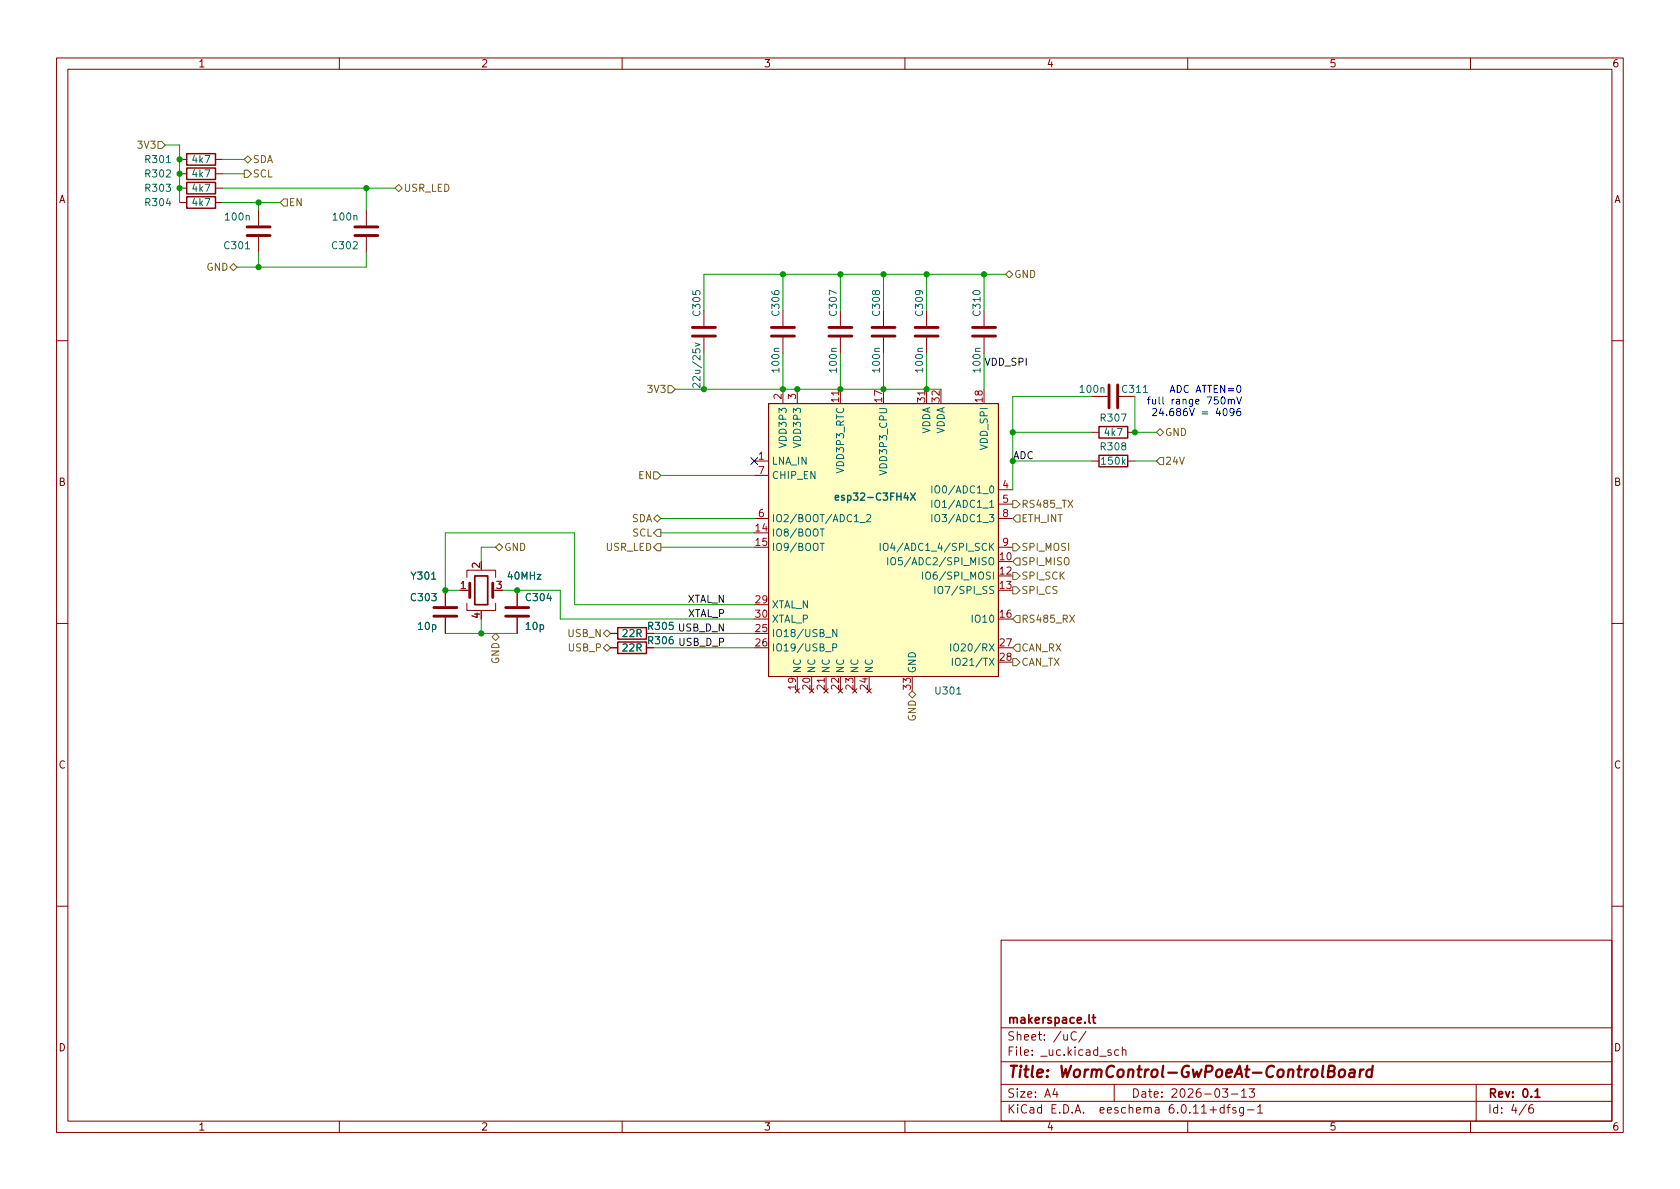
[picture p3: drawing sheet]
(kicad_sch (version 20211123) (generator eeschema)

 (paper "A4")

 (title_block
  (title "WormControl-GwPoeAt-ControlBoard")
  (date "2026-03-13")
  (rev "0.1")
  (company "makerspace.lt"))

 (lib_symbols
  (symbol "-local:esp32-C3FH4X" (in_bom yes) (on_board yes)
   (property "Reference" "U" (id 0) (at 30.48 -53.34 0) (effects (font (size 1.27 1.27))))
   (property "Value" "esp32-C3FH4X" (id 1) (at 35.56 -50.8 0) (effects (font (size 1.27 1.27))))
   (property "Footprint" "Package_DFN_QFN:QFN-32-1EP_5x5mm_P0.5mm_EP3.6x3.6mm" (id 2) (at 35.56 2.54 0) (effects (font (size 1.27 1.27)) hide))
   (property "Datasheet" "https://www.espressif.com/sites/default/files/documentation/esp32-c3_datasheet_en.pdf" (id 3) (at 35.56 2.54 0) (effects (font (size 1.27 1.27)) hide))
   (symbol "esp32-C3FH4X_0_1"
    (rectangle (start 0 0) (end 40.64 -48.26) (stroke (width 0) (type default) (color 0 0 0 0)) (fill (type background))))
   (symbol "esp32-C3FH4X_1_1"
    (pin input line (at -2.54 -10.16 0) (length 2.54) (name "LNA_IN" (effects (font (size 1.27 1.27)))) (number "1" (effects (font (size 1.27 1.27)))))
    (pin bidirectional line (at 43.18 -27.94 180) (length 2.54) (name "IO5/ADC2/SPI_MISO" (effects (font (size 1.27 1.27)))) (number "10" (effects (font (size 1.27 1.27)))))
    (pin power_in line (at 12.7 2.54 270) (length 2.54) (name "VDD3P3_RTC" (effects (font (size 1.27 1.27)))) (number "11" (effects (font (size 1.27 1.27)))))
    (pin bidirectional line (at 43.18 -30.48 180) (length 2.54) (name "IO6/SPI_MOSI" (effects (font (size 1.27 1.27)))) (number "12" (effects (font (size 1.27 1.27)))))
    (pin bidirectional line (at 43.18 -33.02 180) (length 2.54) (name "IO7/SPI_SS" (effects (font (size 1.27 1.27)))) (number "13" (effects (font (size 1.27 1.27)))))
    (pin bidirectional line (at -2.54 -22.86 0) (length 2.54) (name "IO8/BOOT" (effects (font (size 1.27 1.27)))) (number "14" (effects (font (size 1.27 1.27)))))
    (pin bidirectional line (at -2.54 -25.4 0) (length 2.54) (name "IO9/BOOT" (effects (font (size 1.27 1.27)))) (number "15" (effects (font (size 1.27 1.27)))))
    (pin bidirectional line (at 43.18 -38.1 180) (length 2.54) (name "IO10" (effects (font (size 1.27 1.27)))) (number "16" (effects (font (size 1.27 1.27)))))
    (pin power_in line (at 20.32 2.54 270) (length 2.54) (name "VDD3P3_CPU" (effects (font (size 1.27 1.27)))) (number "17" (effects (font (size 1.27 1.27)))))
    (pin power_out line (at 38.1 2.54 270) (length 2.54) (name "VDD_SPI" (effects (font (size 1.27 1.27)))) (number "18" (effects (font (size 1.27 1.27)))))
    (pin no_connect line (at 5.08 -50.8 90) (length 2.54) (name "NC" (effects (font (size 1.27 1.27)))) (number "19" (effects (font (size 1.27 1.27)))))
    (pin power_in line (at 2.54 2.54 270) (length 2.54) (name "VDD3P3" (effects (font (size 1.27 1.27)))) (number "2" (effects (font (size 1.27 1.27)))))
    (pin no_connect line (at 7.62 -50.8 90) (length 2.54) (name "NC" (effects (font (size 1.27 1.27)))) (number "20" (effects (font (size 1.27 1.27)))))
    (pin no_connect line (at 10.16 -50.8 90) (length 2.54) (name "NC" (effects (font (size 1.27 1.27)))) (number "21" (effects (font (size 1.27 1.27)))))
    (pin no_connect line (at 12.7 -50.8 90) (length 2.54) (name "NC" (effects (font (size 1.27 1.27)))) (number "22" (effects (font (size 1.27 1.27)))))
    (pin no_connect line (at 15.24 -50.8 90) (length 2.54) (name "NC" (effects (font (size 1.27 1.27)))) (number "23" (effects (font (size 1.27 1.27)))))
    (pin no_connect line (at 17.78 -50.8 90) (length 2.54) (name "NC" (effects (font (size 1.27 1.27)))) (number "24" (effects (font (size 1.27 1.27)))))
    (pin bidirectional line (at -2.54 -40.64 0) (length 2.54) (name "IO18/USB_N" (effects (font (size 1.27 1.27)))) (number "25" (effects (font (size 1.27 1.27)))))
    (pin bidirectional line (at -2.54 -43.18 0) (length 2.54) (name "IO19/USB_P" (effects (font (size 1.27 1.27)))) (number "26" (effects (font (size 1.27 1.27)))))
    (pin bidirectional line (at 43.18 -43.18 180) (length 2.54) (name "IO20/RX" (effects (font (size 1.27 1.27)))) (number "27" (effects (font (size 1.27 1.27)))))
    (pin bidirectional line (at 43.18 -45.72 180) (length 2.54) (name "IO21/TX" (effects (font (size 1.27 1.27)))) (number "28" (effects (font (size 1.27 1.27)))))
    (pin bidirectional line (at -2.54 -35.56 0) (length 2.54) (name "XTAL_N" (effects (font (size 1.27 1.27)))) (number "29" (effects (font (size 1.27 1.27)))))
    (pin power_in line (at 5.08 2.54 270) (length 2.54) (name "VDD3P3" (effects (font (size 1.27 1.27)))) (number "3" (effects (font (size 1.27 1.27)))))
    (pin bidirectional line (at -2.54 -38.1 0) (length 2.54) (name "XTAL_P" (effects (font (size 1.27 1.27)))) (number "30" (effects (font (size 1.27 1.27)))))
    (pin power_in line (at 27.94 2.54 270) (length 2.54) (name "VDDA" (effects (font (size 1.27 1.27)))) (number "31" (effects (font (size 1.27 1.27)))))
    (pin power_in line (at 30.48 2.54 270) (length 2.54) (name "VDDA" (effects (font (size 1.27 1.27)))) (number "32" (effects (font (size 1.27 1.27)))))
    (pin input line (at 25.4 -50.8 90) (length 2.54) (name "GND" (effects (font (size 1.27 1.27)))) (number "33" (effects (font (size 1.27 1.27)))))
    (pin bidirectional line (at 43.18 -15.24 180) (length 2.54) (name "IO0/ADC1_0" (effects (font (size 1.27 1.27)))) (number "4" (effects (font (size 1.27 1.27)))))
    (pin bidirectional line (at 43.18 -17.78 180) (length 2.54) (name "IO1/ADC1_1" (effects (font (size 1.27 1.27)))) (number "5" (effects (font (size 1.27 1.27)))))
    (pin bidirectional line (at -2.54 -20.32 0) (length 2.54) (name "IO2/BOOT/ADC1_2" (effects (font (size 1.27 1.27)))) (number "6" (effects (font (size 1.27 1.27)))))
    (pin input line (at -2.54 -12.7 0) (length 2.54) (name "CHIP_EN" (effects (font (size 1.27 1.27)))) (number "7" (effects (font (size 1.27 1.27)))))
    (pin bidirectional line (at 43.18 -20.32 180) (length 2.54) (name "IO3/ADC1_3" (effects (font (size 1.27 1.27)))) (number "8" (effects (font (size 1.27 1.27)))))
    (pin bidirectional line (at 43.18 -25.4 180) (length 2.54) (name "IO4/ADC1_4/SPI_SCK" (effects (font (size 1.27 1.27)))) (number "9" (effects (font (size 1.27 1.27)))))))
  (symbol "Device:C" (pin_numbers hide) (pin_names (offset 0.254)) (in_bom yes) (on_board yes)
   (property "Reference" "C" (id 0) (at 0.635 2.54 0) (effects (font (size 1.27 1.27)) (justify left)))
   (property "Value" "C" (id 1) (at 0.635 -2.54 0) (effects (font (size 1.27 1.27)) (justify left)))
   (property "Footprint" "" (id 2) (at 0.9652 -3.81 0) (effects (font (size 1.27 1.27)) hide))
   (property "Datasheet" "~" (id 3) (at 0 0 0) (effects (font (size 1.27 1.27)) hide))
   (symbol "C_0_1"
    (polyline (pts (xy -2.032 -0.762) (xy 2.032 -0.762)) (stroke (width 0.508) (type default) (color 0 0 0 0)) (fill (type none)))
    (polyline (pts (xy -2.032 0.762) (xy 2.032 0.762)) (stroke (width 0.508) (type default) (color 0 0 0 0)) (fill (type none))))
   (symbol "C_1_1"
    (pin passive line (at 0 3.81 270) (length 2.794) (name "~" (effects (font (size 1.27 1.27)))) (number "1" (effects (font (size 1.27 1.27)))))
    (pin passive line (at 0 -3.81 90) (length 2.794) (name "~" (effects (font (size 1.27 1.27)))) (number "2" (effects (font (size 1.27 1.27)))))))
  (symbol "Device:Crystal_GND24" (pin_names (offset 1.016) hide) (in_bom yes) (on_board yes)
   (property "Reference" "Y" (id 0) (at 3.175 5.08 0) (effects (font (size 1.27 1.27)) (justify left)))
   (property "Value" "Crystal_GND24" (id 1) (at 3.175 3.175 0) (effects (font (size 1.27 1.27)) (justify left)))
   (property "Footprint" "" (id 2) (at 0 0 0) (effects (font (size 1.27 1.27)) hide))
   (property "Datasheet" "~" (id 3) (at 0 0 0) (effects (font (size 1.27 1.27)) hide))
   (symbol "Crystal_GND24_0_1"
    (rectangle (start -1.143 2.54) (end 1.143 -2.54) (stroke (width 0.3048) (type default) (color 0 0 0 0)) (fill (type none)))
    (polyline (pts (xy -2.54 0) (xy -2.032 0)) (stroke (width 0) (type default) (color 0 0 0 0)) (fill (type none)))
    (polyline (pts (xy -2.032 -1.27) (xy -2.032 1.27)) (stroke (width 0.508) (type default) (color 0 0 0 0)) (fill (type none)))
    (polyline (pts (xy 0 -3.81) (xy 0 -3.556)) (stroke (width 0) (type default) (color 0 0 0 0)) (fill (type none)))
    (polyline (pts (xy 0 3.556) (xy 0 3.81)) (stroke (width 0) (type default) (color 0 0 0 0)) (fill (type none)))
    (polyline (pts (xy 2.032 -1.27) (xy 2.032 1.27)) (stroke (width 0.508) (type default) (color 0 0 0 0)) (fill (type none)))
    (polyline (pts (xy 2.032 0) (xy 2.54 0)) (stroke (width 0) (type default) (color 0 0 0 0)) (fill (type none)))
    (polyline (pts (xy -2.54 -2.286) (xy -2.54 -3.556) (xy 2.54 -3.556) (xy 2.54 -2.286)) (stroke (width 0) (type default) (color 0 0 0 0)) (fill (type none)))
    (polyline (pts (xy -2.54 2.286) (xy -2.54 3.556) (xy 2.54 3.556) (xy 2.54 2.286)) (stroke (width 0) (type default) (color 0 0 0 0)) (fill (type none))))
   (symbol "Crystal_GND24_1_1"
    (pin passive line (at -3.81 0 0) (length 1.27) (name "1" (effects (font (size 1.27 1.27)))) (number "1" (effects (font (size 1.27 1.27)))))
    (pin passive line (at 0 5.08 270) (length 1.27) (name "2" (effects (font (size 1.27 1.27)))) (number "2" (effects (font (size 1.27 1.27)))))
    (pin passive line (at 3.81 0 180) (length 1.27) (name "3" (effects (font (size 1.27 1.27)))) (number "3" (effects (font (size 1.27 1.27)))))
    (pin passive line (at 0 -5.08 90) (length 1.27) (name "4" (effects (font (size 1.27 1.27)))) (number "4" (effects (font (size 1.27 1.27)))))))
  (symbol "Device:R" (pin_numbers hide) (pin_names (offset 0)) (in_bom yes) (on_board yes)
   (property "Reference" "R" (id 0) (at 2.032 0 90) (effects (font (size 1.27 1.27))))
   (property "Value" "R" (id 1) (at 0 0 90) (effects (font (size 1.27 1.27))))
   (property "Footprint" "" (id 2) (at -1.778 0 90) (effects (font (size 1.27 1.27)) hide))
   (property "Datasheet" "~" (id 3) (at 0 0 0) (effects (font (size 1.27 1.27)) hide))
   (symbol "R_0_1"
    (rectangle (start -1.016 -2.54) (end 1.016 2.54) (stroke (width 0.254) (type default) (color 0 0 0 0)) (fill (type none))))
   (symbol "R_1_1"
    (pin passive line (at 0 3.81 270) (length 1.27) (name "~" (effects (font (size 1.27 1.27)))) (number "1" (effects (font (size 1.27 1.27)))))
    (pin passive line (at 0 -3.81 90) (length 1.27) (name "~" (effects (font (size 1.27 1.27)))) (number "2" (effects (font (size 1.27 1.27))))))))

 (junction (at 200.66 76.2) (diameter 0) (color 0 0 0 0))
 (junction (at 78.74 104.14) (diameter 0) (color 0 0 0 0))
 (junction (at 179.07 76.2) (diameter 0) (color 0 0 0 0))
 (junction (at 156.21 68.58) (diameter 0) (color 0 0 0 0))
 (junction (at 163.83 48.26) (diameter 0) (color 0 0 0 0))
 (junction (at 45.72 35.56) (diameter 0) (color 0 0 0 0))
 (junction (at 138.43 68.58) (diameter 0) (color 0 0 0 0))
 (junction (at 148.59 48.26) (diameter 0) (color 0 0 0 0))
 (junction (at 31.75 30.48) (diameter 0) (color 0 0 0 0))
 (junction (at 64.77 33.02) (diameter 0) (color 0 0 0 0))
 (junction (at 163.83 68.58) (diameter 0) (color 0 0 0 0))
 (junction (at 31.75 27.94) (diameter 0) (color 0 0 0 0))
 (junction (at 140.97 68.58) (diameter 0) (color 0 0 0 0))
 (junction (at 148.59 68.58) (diameter 0) (color 0 0 0 0))
 (junction (at 85.09 111.76) (diameter 0) (color 0 0 0 0))
 (junction (at 173.99 48.26) (diameter 0) (color 0 0 0 0))
 (junction (at 31.75 33.02) (diameter 0) (color 0 0 0 0))
 (junction (at 138.43 48.26) (diameter 0) (color 0 0 0 0))
 (junction (at 91.44 104.14) (diameter 0) (color 0 0 0 0))
 (junction (at 156.21 48.26) (diameter 0) (color 0 0 0 0))
 (junction (at 124.46 68.58) (diameter 0) (color 0 0 0 0))
 (junction (at 45.72 46.99) (diameter 0) (color 0 0 0 0))
 (junction (at 179.07 81.28) (diameter 0) (color 0 0 0 0))

 (no_connect (at 133.35 81.28))

 (wire (pts (xy 116.84 93.98) (xy 133.35 93.98)) (stroke (width 0) (type default) (color 0 0 0 0)))
 (wire (pts (xy 116.84 91.44) (xy 133.35 91.44)) (stroke (width 0) (type default) (color 0 0 0 0)))
 (wire (pts (xy 101.6 106.68) (xy 101.6 93.98)) (stroke (width 0) (type default) (color 0 0 0 0)))
 (wire (pts (xy 200.66 69.85) (xy 200.66 76.2)) (stroke (width 0) (type default) (color 0 0 0 0)))
 (wire (pts (xy 39.37 33.02) (xy 64.77 33.02)) (stroke (width 0) (type default) (color 0 0 0 0)))
 (wire (pts (xy 163.83 62.23) (xy 163.83 68.58)) (stroke (width 0) (type default) (color 0 0 0 0)))
 (wire (pts (xy 101.6 106.68) (xy 133.35 106.68)) (stroke (width 0) (type default) (color 0 0 0 0)))
 (wire (pts (xy 156.21 62.23) (xy 156.21 68.58)) (stroke (width 0) (type default) (color 0 0 0 0)))
 (wire (pts (xy 39.37 35.56) (xy 45.72 35.56)) (stroke (width 0) (type default) (color 0 0 0 0)))
 (wire (pts (xy 31.75 33.02) (xy 31.75 35.56)) (stroke (width 0) (type default) (color 0 0 0 0)))
 (wire (pts (xy 85.09 96.52) (xy 87.63 96.52)) (stroke (width 0) (type default) (color 0 0 0 0)))
 (wire (pts (xy 138.43 68.58) (xy 138.43 62.23)) (stroke (width 0) (type default) (color 0 0 0 0)))
 (wire (pts (xy 140.97 68.58) (xy 148.59 68.58)) (stroke (width 0) (type default) (color 0 0 0 0)))
 (wire (pts (xy 31.75 27.94) (xy 31.75 30.48)) (stroke (width 0) (type default) (color 0 0 0 0)))
 (wire (pts (xy 64.77 33.02) (xy 64.77 36.83)) (stroke (width 0) (type default) (color 0 0 0 0)))
 (wire (pts (xy 163.83 54.61) (xy 163.83 48.26)) (stroke (width 0) (type default) (color 0 0 0 0)))
 (wire (pts (xy 193.04 76.2) (xy 179.07 76.2)) (stroke (width 0) (type default) (color 0 0 0 0)))
 (wire (pts (xy 179.07 81.28) (xy 179.07 76.2)) (stroke (width 0) (type default) (color 0 0 0 0)))
 (wire (pts (xy 45.72 44.45) (xy 45.72 46.99)) (stroke (width 0) (type default) (color 0 0 0 0)))
 (wire (pts (xy 148.59 68.58) (xy 156.21 68.58)) (stroke (width 0) (type default) (color 0 0 0 0)))
 (wire (pts (xy 124.46 54.61) (xy 124.46 48.26)) (stroke (width 0) (type default) (color 0 0 0 0)))
 (wire (pts (xy 45.72 36.83) (xy 45.72 35.56)) (stroke (width 0) (type default) (color 0 0 0 0)))
 (wire (pts (xy 173.99 54.61) (xy 173.99 48.26)) (stroke (width 0) (type default) (color 0 0 0 0)))
 (wire (pts (xy 156.21 48.26) (xy 156.21 54.61)) (stroke (width 0) (type default) (color 0 0 0 0)))
 (wire (pts (xy 43.18 30.48) (xy 39.37 30.48)) (stroke (width 0) (type default) (color 0 0 0 0)))
 (wire (pts (xy 173.99 48.26) (xy 163.83 48.26)) (stroke (width 0) (type default) (color 0 0 0 0)))
 (wire (pts (xy 124.46 62.23) (xy 124.46 68.58)) (stroke (width 0) (type default) (color 0 0 0 0)))
 (wire (pts (xy 200.66 81.28) (xy 204.47 81.28)) (stroke (width 0) (type default) (color 0 0 0 0)))
 (wire (pts (xy 78.74 93.98) (xy 78.74 104.14)) (stroke (width 0) (type default) (color 0 0 0 0)))
 (wire (pts (xy 124.46 68.58) (xy 138.43 68.58)) (stroke (width 0) (type default) (color 0 0 0 0)))
 (wire (pts (xy 115.57 114.3) (xy 133.35 114.3)) (stroke (width 0) (type default) (color 0 0 0 0)))
 (wire (pts (xy 31.75 25.4) (xy 31.75 27.94)) (stroke (width 0) (type default) (color 0 0 0 0)))
 (wire (pts (xy 138.43 48.26) (xy 138.43 54.61)) (stroke (width 0) (type default) (color 0 0 0 0)))
 (wire (pts (xy 78.74 111.76) (xy 85.09 111.76)) (stroke (width 0) (type default) (color 0 0 0 0)))
 (wire (pts (xy 29.21 25.4) (xy 31.75 25.4)) (stroke (width 0) (type default) (color 0 0 0 0)))
 (wire (pts (xy 116.84 96.52) (xy 133.35 96.52)) (stroke (width 0) (type default) (color 0 0 0 0)))
 (wire (pts (xy 99.06 109.22) (xy 99.06 104.14)) (stroke (width 0) (type default) (color 0 0 0 0)))
 (wire (pts (xy 99.06 109.22) (xy 133.35 109.22)) (stroke (width 0) (type default) (color 0 0 0 0)))
 (wire (pts (xy 101.6 93.98) (xy 78.74 93.98)) (stroke (width 0) (type default) (color 0 0 0 0)))
 (wire (pts (xy 200.66 76.2) (xy 204.47 76.2)) (stroke (width 0) (type default) (color 0 0 0 0)))
 (wire (pts (xy 156.21 48.26) (xy 148.59 48.26)) (stroke (width 0) (type default) (color 0 0 0 0)))
 (wire (pts (xy 179.07 69.85) (xy 179.07 76.2)) (stroke (width 0) (type default) (color 0 0 0 0)))
 (wire (pts (xy 88.9 104.14) (xy 91.44 104.14)) (stroke (width 0) (type default) (color 0 0 0 0)))
 (wire (pts (xy 119.38 68.58) (xy 124.46 68.58)) (stroke (width 0) (type default) (color 0 0 0 0)))
 (wire (pts (xy 115.57 111.76) (xy 133.35 111.76)) (stroke (width 0) (type default) (color 0 0 0 0)))
 (wire (pts (xy 85.09 111.76) (xy 91.44 111.76)) (stroke (width 0) (type default) (color 0 0 0 0)))
 (wire (pts (xy 173.99 48.26) (xy 177.8 48.26)) (stroke (width 0) (type default) (color 0 0 0 0)))
 (wire (pts (xy 148.59 48.26) (xy 138.43 48.26)) (stroke (width 0) (type default) (color 0 0 0 0)))
 (wire (pts (xy 45.72 35.56) (xy 49.53 35.56)) (stroke (width 0) (type default) (color 0 0 0 0)))
 (wire (pts (xy 43.18 27.94) (xy 39.37 27.94)) (stroke (width 0) (type default) (color 0 0 0 0)))
 (wire (pts (xy 78.74 104.14) (xy 81.28 104.14)) (stroke (width 0) (type default) (color 0 0 0 0)))
 (wire (pts (xy 124.46 48.26) (xy 138.43 48.26)) (stroke (width 0) (type default) (color 0 0 0 0)))
 (wire (pts (xy 41.91 46.99) (xy 45.72 46.99)) (stroke (width 0) (type default) (color 0 0 0 0)))
 (wire (pts (xy 193.04 81.28) (xy 179.07 81.28)) (stroke (width 0) (type default) (color 0 0 0 0)))
 (wire (pts (xy 148.59 62.23) (xy 148.59 68.58)) (stroke (width 0) (type default) (color 0 0 0 0)))
 (wire (pts (xy 163.83 48.26) (xy 156.21 48.26)) (stroke (width 0) (type default) (color 0 0 0 0)))
 (wire (pts (xy 148.59 48.26) (xy 148.59 54.61)) (stroke (width 0) (type default) (color 0 0 0 0)))
 (wire (pts (xy 64.77 33.02) (xy 69.85 33.02)) (stroke (width 0) (type default) (color 0 0 0 0)))
 (wire (pts (xy 163.83 68.58) (xy 166.37 68.58)) (stroke (width 0) (type default) (color 0 0 0 0)))
 (wire (pts (xy 45.72 46.99) (xy 64.77 46.99)) (stroke (width 0) (type default) (color 0 0 0 0)))
 (wire (pts (xy 85.09 99.06) (xy 85.09 96.52)) (stroke (width 0) (type default) (color 0 0 0 0)))
 (wire (pts (xy 173.99 62.23) (xy 173.99 68.58)) (stroke (width 0) (type default) (color 0 0 0 0)))
 (wire (pts (xy 116.84 83.82) (xy 133.35 83.82)) (stroke (width 0) (type default) (color 0 0 0 0)))
 (wire (pts (xy 64.77 44.45) (xy 64.77 46.99)) (stroke (width 0) (type default) (color 0 0 0 0)))
 (wire (pts (xy 31.75 30.48) (xy 31.75 33.02)) (stroke (width 0) (type default) (color 0 0 0 0)))
 (wire (pts (xy 140.97 68.58) (xy 138.43 68.58)) (stroke (width 0) (type default) (color 0 0 0 0)))
 (wire (pts (xy 85.09 109.22) (xy 85.09 111.76)) (stroke (width 0) (type default) (color 0 0 0 0)))
 (wire (pts (xy 193.04 69.85) (xy 179.07 69.85)) (stroke (width 0) (type default) (color 0 0 0 0)))
 (wire (pts (xy 179.07 81.28) (xy 179.07 86.36)) (stroke (width 0) (type default) (color 0 0 0 0)))
 (wire (pts (xy 156.21 68.58) (xy 163.83 68.58)) (stroke (width 0) (type default) (color 0 0 0 0)))
 (wire (pts (xy 99.06 104.14) (xy 91.44 104.14)) (stroke (width 0) (type default) (color 0 0 0 0)))

 (text "ADC ATTEN=0\nfull range 750mV\n24.686V = 4096" (at 219.71 73.66 180) (effects (font (size 1.27 1.27)) (justify right bottom)))

 (label "USB_D_N" (at 128.27 111.76 180) (effects (font (size 1.27 1.27)) (justify right bottom)))
 (label "XTAL_N" (at 128.27 106.68 180) (effects (font (size 1.27 1.27)) (justify right bottom)))
 (label "ADC" (at 179.07 81.28 0) (effects (font (size 1.27 1.27)) (justify left bottom)))
 (label "XTAL_P" (at 128.27 109.22 180) (effects (font (size 1.27 1.27)) (justify right bottom)))
 (label "USB_D_P" (at 128.27 114.3 180) (effects (font (size 1.27 1.27)) (justify right bottom)))
 (label "VDD_SPI" (at 173.99 64.77 0) (effects (font (size 1.27 1.27)) (justify left bottom)))

 (hierarchical_label "24V" (shape input) (at 204.47 81.28 0) (effects (font (size 1.27 1.27)) (justify left)))
 (hierarchical_label "CAN_RX" (shape input) (at 179.07 114.3 0) (effects (font (size 1.27 1.27)) (justify left)))
 (hierarchical_label "3V3" (shape input) (at 119.38 68.58 180) (effects (font (size 1.27 1.27)) (justify right)))
 (hierarchical_label "SPI_CS" (shape output) (at 179.07 104.14 0) (effects (font (size 1.27 1.27)) (justify left)))
 (hierarchical_label "GND" (shape bidirectional) (at 41.91 46.99 180) (effects (font (size 1.27 1.27)) (justify right)))
 (hierarchical_label "3V3" (shape input) (at 29.21 25.4 180) (effects (font (size 1.27 1.27)) (justify right)))
 (hierarchical_label "CAN_TX" (shape output) (at 179.07 116.84 0) (effects (font (size 1.27 1.27)) (justify left)))
 (hierarchical_label "SCL" (shape output) (at 43.18 30.48 0) (effects (font (size 1.27 1.27)) (justify left)))
 (hierarchical_label "USR_LED" (shape output) (at 116.84 96.52 180) (effects (font (size 1.27 1.27)) (justify right)))
 (hierarchical_label "GND" (shape bidirectional) (at 161.29 121.92 270) (effects (font (size 1.27 1.27)) (justify right)))
 (hierarchical_label "USR_LED" (shape bidirectional) (at 69.85 33.02 0) (effects (font (size 1.27 1.27)) (justify left)))
 (hierarchical_label "SPI_SCK" (shape output) (at 179.07 101.6 0) (effects (font (size 1.27 1.27)) (justify left)))
 (hierarchical_label "GND" (shape bidirectional) (at 87.63 111.76 270) (effects (font (size 1.27 1.27)) (justify right)))
 (hierarchical_label "SDA" (shape bidirectional) (at 116.84 91.44 180) (effects (font (size 1.27 1.27)) (justify right)))
 (hierarchical_label "USB_N" (shape bidirectional) (at 107.95 111.76 180) (effects (font (size 1.27 1.27)) (justify right)))
 (hierarchical_label "RS485_TX" (shape output) (at 179.07 88.9 0) (effects (font (size 1.27 1.27)) (justify left)))
 (hierarchical_label "SPI_MOSI" (shape output) (at 179.07 96.52 0) (effects (font (size 1.27 1.27)) (justify left)))
 (hierarchical_label "SPI_MISO" (shape input) (at 179.07 99.06 0) (effects (font (size 1.27 1.27)) (justify left)))
 (hierarchical_label "SDA" (shape bidirectional) (at 43.18 27.94 0) (effects (font (size 1.27 1.27)) (justify left)))
 (hierarchical_label "RS485_RX" (shape input) (at 179.07 109.22 0) (effects (font (size 1.27 1.27)) (justify left)))
 (hierarchical_label "GND" (shape bidirectional) (at 177.8 48.26 0) (effects (font (size 1.27 1.27)) (justify left)))
 (hierarchical_label "GND" (shape bidirectional) (at 204.47 76.2 0) (effects (font (size 1.27 1.27)) (justify left)))
 (hierarchical_label "EN" (shape input) (at 49.53 35.56 0) (effects (font (size 1.27 1.27)) (justify left)))
 (hierarchical_label "ETH_INT" (shape input) (at 179.07 91.44 0) (effects (font (size 1.27 1.27)) (justify left)))
 (hierarchical_label "USB_P" (shape bidirectional) (at 107.95 114.3 180) (effects (font (size 1.27 1.27)) (justify right)))
 (hierarchical_label "GND" (shape bidirectional) (at 87.63 96.52 0) (effects (font (size 1.27 1.27)) (justify left)))
 (hierarchical_label "EN" (shape input) (at 116.84 83.82 180) (effects (font (size 1.27 1.27)) (justify right)))
 (hierarchical_label "SCL" (shape output) (at 116.84 93.98 180) (effects (font (size 1.27 1.27)) (justify right)))

 (symbol (lib_id "Device:R") (at 35.56 33.02 90) (unit 1) (in_bom yes) (on_board yes)
  (property "Reference" "R303" (id 0) (at 27.94 33.02 90))
  (property "Value" "4k7" (id 1) (at 35.56 33.02 90))
  (property "Footprint" "Resistor_SMD:R_0402_1005Metric_Pad0.72x0.64mm_HandSolder" (id 2) (at 35.56 34.798 90) (effects (font (size 1.27 1.27)) hide))
  (property "Datasheet" "~" (id 3) (at 35.56 33.02 0) (effects (font (size 1.27 1.27)) hide))
  (property "jlc-part-type" "B+" (id 4) (at 35.56 33.02 0) (effects (font (size 1.27 1.27)) hide))
  (property "lcsc#" "C25900" (id 5) (at 35.56 33.02 0) (effects (font (size 1.27 1.27)) hide)) (pin "1") (pin "2"))

 (symbol (lib_id "Device:R") (at 111.76 114.3 90) (unit 1) (in_bom yes) (on_board yes)
  (property "Reference" "R306" (id 0) (at 116.84 113.03 90))
  (property "Value" "22R" (id 1) (at 111.76 114.3 90))
  (property "Footprint" "Resistor_SMD:R_0402_1005Metric_Pad0.72x0.64mm_HandSolder" (id 2) (at 111.76 116.078 90) (effects (font (size 1.27 1.27)) hide))
  (property "Datasheet" "~" (id 3) (at 111.76 114.3 0) (effects (font (size 1.27 1.27)) hide))
  (property "jlc-part-type" "B+" (id 4) (at 111.76 114.3 0) (effects (font (size 1.27 1.27)) hide))
  (property "lcsc#" "C25092" (id 5) (at 111.76 114.3 0) (effects (font (size 1.27 1.27)) hide)) (pin "1") (pin "2"))

 (symbol (lib_id "Device:C") (at 173.99 58.42 180) (unit 1) (in_bom yes) (on_board yes)
  (property "Reference" "C310" (id 0) (at 172.72 50.8 90) (effects (font (size 1.27 1.27)) (justify left)))
  (property "Value" "100n" (id 1) (at 172.72 60.96 90) (effects (font (size 1.27 1.27)) (justify left)))
  (property "Footprint" "Capacitor_SMD:C_0402_1005Metric_Pad0.74x0.62mm_HandSolder" (id 2) (at 173.0248 54.61 0) (effects (font (size 1.27 1.27)) hide))
  (property "Datasheet" "~" (id 3) (at 173.99 58.42 0) (effects (font (size 1.27 1.27)) hide))
  (property "jlc-part-type" "B+" (id 4) (at 173.99 58.42 0) (effects (font (size 1.27 1.27)) hide))
  (property "lcsc#" "C1525" (id 5) (at 173.99 58.42 0) (effects (font (size 1.27 1.27)) hide)) (pin "1") (pin "2"))

 (symbol (lib_id "Device:R") (at 111.76 111.76 90) (unit 1) (in_bom yes) (on_board yes)
  (property "Reference" "R305" (id 0) (at 116.84 110.49 90))
  (property "Value" "22R" (id 1) (at 111.76 111.76 90))
  (property "Footprint" "Resistor_SMD:R_0402_1005Metric_Pad0.72x0.64mm_HandSolder" (id 2) (at 111.76 113.538 90) (effects (font (size 1.27 1.27)) hide))
  (property "Datasheet" "~" (id 3) (at 111.76 111.76 0) (effects (font (size 1.27 1.27)) hide))
  (property "jlc-part-type" "B+" (id 4) (at 111.76 111.76 0) (effects (font (size 1.27 1.27)) hide))
  (property "lcsc#" "C25092" (id 5) (at 111.76 111.76 0) (effects (font (size 1.27 1.27)) hide)) (pin "1") (pin "2"))

 (symbol (lib_id "Device:R") (at 196.85 81.28 90) (unit 1) (in_bom yes) (on_board yes)
  (property "Reference" "R308" (id 0) (at 196.85 78.74 90))
  (property "Value" "150k" (id 1) (at 196.85 81.28 90))
  (property "Footprint" "Resistor_SMD:R_0805_2012Metric_Pad1.20x1.40mm_HandSolder" (id 2) (at 196.85 83.058 90) (effects (font (size 1.27 1.27)) hide))
  (property "Datasheet" "~" (id 3) (at 196.85 81.28 0) (effects (font (size 1.27 1.27)) hide))
  (property "jlc-part-type" "B+" (id 4) (at 196.85 81.28 0) (effects (font (size 1.27 1.27)) hide))
  (property "lcsc#" "C17470" (id 5) (at 196.85 81.28 0) (effects (font (size 1.27 1.27)) hide)) (pin "1") (pin "2"))

 (symbol (lib_id "Device:C") (at 196.85 69.85 90) (unit 1) (in_bom yes) (on_board yes)
  (property "Reference" "C311" (id 0) (at 203.2 68.58 90) (effects (font (size 1.27 1.27)) (justify left)))
  (property "Value" "100n" (id 1) (at 195.58 68.58 90) (effects (font (size 1.27 1.27)) (justify left)))
  (property "Footprint" "Capacitor_SMD:C_0402_1005Metric_Pad0.74x0.62mm_HandSolder" (id 2) (at 200.66 68.8848 0) (effects (font (size 1.27 1.27)) hide))
  (property "Datasheet" "~" (id 3) (at 196.85 69.85 0) (effects (font (size 1.27 1.27)) hide))
  (property "jlc-part-type" "B+" (id 4) (at 196.85 69.85 0) (effects (font (size 1.27 1.27)) hide))
  (property "lcsc#" "C1525" (id 5) (at 196.85 69.85 0) (effects (font (size 1.27 1.27)) hide)) (pin "1") (pin "2"))

 (symbol (lib_id "Device:R") (at 35.56 35.56 90) (unit 1) (in_bom yes) (on_board yes)
  (property "Reference" "R304" (id 0) (at 27.94 35.56 90))
  (property "Value" "4k7" (id 1) (at 35.56 35.56 90))
  (property "Footprint" "Resistor_SMD:R_0402_1005Metric_Pad0.72x0.64mm_HandSolder" (id 2) (at 35.56 37.338 90) (effects (font (size 1.27 1.27)) hide))
  (property "Datasheet" "~" (id 3) (at 35.56 35.56 0) (effects (font (size 1.27 1.27)) hide))
  (property "jlc-part-type" "B+" (id 4) (at 35.56 35.56 0) (effects (font (size 1.27 1.27)) hide))
  (property "lcsc#" "C25900" (id 5) (at 35.56 35.56 0) (effects (font (size 1.27 1.27)) hide)) (pin "1") (pin "2"))

 (symbol (lib_id "Device:C") (at 148.59 58.42 180) (unit 1) (in_bom yes) (on_board yes)
  (property "Reference" "C307" (id 0) (at 147.32 50.8 90) (effects (font (size 1.27 1.27)) (justify left)))
  (property "Value" "100n" (id 1) (at 147.32 60.96 90) (effects (font (size 1.27 1.27)) (justify left)))
  (property "Footprint" "Capacitor_SMD:C_0402_1005Metric_Pad0.74x0.62mm_HandSolder" (id 2) (at 147.6248 54.61 0) (effects (font (size 1.27 1.27)) hide))
  (property "Datasheet" "~" (id 3) (at 148.59 58.42 0) (effects (font (size 1.27 1.27)) hide))
  (property "jlc-part-type" "B+" (id 4) (at 148.59 58.42 0) (effects (font (size 1.27 1.27)) hide))
  (property "lcsc#" "C1525" (id 5) (at 148.59 58.42 0) (effects (font (size 1.27 1.27)) hide)) (pin "1") (pin "2"))

 (symbol (lib_id "Device:C") (at 163.83 58.42 180) (unit 1) (in_bom yes) (on_board yes)
  (property "Reference" "C309" (id 0) (at 162.56 50.8 90) (effects (font (size 1.27 1.27)) (justify left)))
  (property "Value" "100n" (id 1) (at 162.56 60.96 90) (effects (font (size 1.27 1.27)) (justify left)))
  (property "Footprint" "Capacitor_SMD:C_0402_1005Metric_Pad0.74x0.62mm_HandSolder" (id 2) (at 162.8648 54.61 0) (effects (font (size 1.27 1.27)) hide))
  (property "Datasheet" "~" (id 3) (at 163.83 58.42 0) (effects (font (size 1.27 1.27)) hide))
  (property "jlc-part-type" "B+" (id 4) (at 163.83 58.42 0) (effects (font (size 1.27 1.27)) hide))
  (property "lcsc#" "C1525" (id 5) (at 163.83 58.42 0) (effects (font (size 1.27 1.27)) hide)) (pin "1") (pin "2"))

 (symbol (lib_id "Device:C") (at 138.43 58.42 180) (unit 1) (in_bom yes) (on_board yes)
  (property "Reference" "C306" (id 0) (at 137.16 50.8 90) (effects (font (size 1.27 1.27)) (justify left)))
  (property "Value" "100n" (id 1) (at 137.16 60.96 90) (effects (font (size 1.27 1.27)) (justify left)))
  (property "Footprint" "Capacitor_SMD:C_0402_1005Metric_Pad0.74x0.62mm_HandSolder" (id 2) (at 137.4648 54.61 0) (effects (font (size 1.27 1.27)) hide))
  (property "Datasheet" "~" (id 3) (at 138.43 58.42 0) (effects (font (size 1.27 1.27)) hide))
  (property "jlc-part-type" "B+" (id 4) (at 138.43 58.42 0) (effects (font (size 1.27 1.27)) hide))
  (property "lcsc#" "C1525" (id 5) (at 138.43 58.42 0) (effects (font (size 1.27 1.27)) hide)) (pin "1") (pin "2"))

 (symbol (lib_id "Device:C") (at 45.72 40.64 180) (unit 1) (in_bom yes) (on_board yes)
  (property "Reference" "C301" (id 0) (at 44.45 43.18 0) (effects (font (size 1.27 1.27)) (justify left)))
  (property "Value" "100n" (id 1) (at 44.45 38.1 0) (effects (font (size 1.27 1.27)) (justify left)))
  (property "Footprint" "Capacitor_SMD:C_0402_1005Metric_Pad0.74x0.62mm_HandSolder" (id 2) (at 44.7548 36.83 0) (effects (font (size 1.27 1.27)) hide))
  (property "Datasheet" "~" (id 3) (at 45.72 40.64 0) (effects (font (size 1.27 1.27)) hide))
  (property "jlc-part-type" "B+" (id 4) (at 45.72 40.64 0) (effects (font (size 1.27 1.27)) hide))
  (property "lcsc#" "C1525" (id 5) (at 45.72 40.64 0) (effects (font (size 1.27 1.27)) hide)) (pin "1") (pin "2"))

 (symbol (lib_id "Device:C") (at 91.44 107.95 0) (unit 1) (in_bom yes) (on_board yes)
  (property "Reference" "C304" (id 0) (at 92.71 105.41 0) (effects (font (size 1.27 1.27)) (justify left)))
  (property "Value" "10p" (id 1) (at 92.71 110.49 0) (effects (font (size 1.27 1.27)) (justify left)))
  (property "Footprint" "Capacitor_SMD:C_0402_1005Metric_Pad0.74x0.62mm_HandSolder" (id 2) (at 92.4052 111.76 0) (effects (font (size 1.27 1.27)) hide))
  (property "Datasheet" "~" (id 3) (at 91.44 107.95 0) (effects (font (size 1.27 1.27)) hide))
  (property "jlc-part-type" "B+" (id 4) (at 91.44 107.95 0) (effects (font (size 1.27 1.27)) hide))
  (property "lcsc#" "C32949" (id 5) (at 91.44 107.95 0) (effects (font (size 1.27 1.27)) hide)) (pin "1") (pin "2"))

 (symbol (lib_id "Device:C") (at 64.77 40.64 180) (unit 1) (in_bom yes) (on_board yes)
  (property "Reference" "C302" (id 0) (at 63.5 43.18 0) (effects (font (size 1.27 1.27)) (justify left)))
  (property "Value" "100n" (id 1) (at 63.5 38.1 0) (effects (font (size 1.27 1.27)) (justify left)))
  (property "Footprint" "Capacitor_SMD:C_0402_1005Metric_Pad0.74x0.62mm_HandSolder" (id 2) (at 63.8048 36.83 0) (effects (font (size 1.27 1.27)) hide))
  (property "Datasheet" "~" (id 3) (at 64.77 40.64 0) (effects (font (size 1.27 1.27)) hide))
  (property "jlc-part-type" "B+" (id 4) (at 64.77 40.64 0) (effects (font (size 1.27 1.27)) hide))
  (property "lcsc#" "C1525" (id 5) (at 64.77 40.64 0) (effects (font (size 1.27 1.27)) hide)) (pin "1") (pin "2"))

 (symbol (lib_id "Device:R") (at 35.56 30.48 90) (unit 1) (in_bom yes) (on_board yes)
  (property "Reference" "R302" (id 0) (at 27.94 30.48 90))
  (property "Value" "4k7" (id 1) (at 35.56 30.48 90))
  (property "Footprint" "Resistor_SMD:R_0402_1005Metric_Pad0.72x0.64mm_HandSolder" (id 2) (at 35.56 32.258 90) (effects (font (size 1.27 1.27)) hide))
  (property "Datasheet" "~" (id 3) (at 35.56 30.48 0) (effects (font (size 1.27 1.27)) hide))
  (property "jlc-part-type" "B+" (id 4) (at 35.56 30.48 0) (effects (font (size 1.27 1.27)) hide))
  (property "lcsc#" "C25900" (id 5) (at 35.56 30.48 0) (effects (font (size 1.27 1.27)) hide)) (pin "1") (pin "2"))

 (symbol (lib_id "Device:C") (at 156.21 58.42 180) (unit 1) (in_bom yes) (on_board yes)
  (property "Reference" "C308" (id 0) (at 154.94 50.8 90) (effects (font (size 1.27 1.27)) (justify left)))
  (property "Value" "100n" (id 1) (at 154.94 60.96 90) (effects (font (size 1.27 1.27)) (justify left)))
  (property "Footprint" "Capacitor_SMD:C_0402_1005Metric_Pad0.74x0.62mm_HandSolder" (id 2) (at 155.2448 54.61 0) (effects (font (size 1.27 1.27)) hide))
  (property "Datasheet" "~" (id 3) (at 156.21 58.42 0) (effects (font (size 1.27 1.27)) hide))
  (property "jlc-part-type" "B+" (id 4) (at 156.21 58.42 0) (effects (font (size 1.27 1.27)) hide))
  (property "lcsc#" "C1525" (id 5) (at 156.21 58.42 0) (effects (font (size 1.27 1.27)) hide)) (pin "1") (pin "2"))

 (symbol (lib_id "Device:R") (at 35.56 27.94 90) (unit 1) (in_bom yes) (on_board yes)
  (property "Reference" "R301" (id 0) (at 27.94 27.94 90))
  (property "Value" "4k7" (id 1) (at 35.56 27.94 90))
  (property "Footprint" "Resistor_SMD:R_0402_1005Metric_Pad0.72x0.64mm_HandSolder" (id 2) (at 35.56 29.718 90) (effects (font (size 1.27 1.27)) hide))
  (property "Datasheet" "~" (id 3) (at 35.56 27.94 0) (effects (font (size 1.27 1.27)) hide))
  (property "jlc-part-type" "B+" (id 4) (at 35.56 27.94 0) (effects (font (size 1.27 1.27)) hide))
  (property "lcsc#" "C25900" (id 5) (at 35.56 27.94 0) (effects (font (size 1.27 1.27)) hide)) (pin "1") (pin "2"))

 (symbol (lib_id "Device:R") (at 196.85 76.2 270) (unit 1) (in_bom yes) (on_board yes)
  (property "Reference" "R307" (id 0) (at 196.85 73.66 90))
  (property "Value" "4k7" (id 1) (at 196.85 76.2 90))
  (property "Footprint" "Resistor_SMD:R_0402_1005Metric_Pad0.72x0.64mm_HandSolder" (id 2) (at 196.85 74.422 90) (effects (font (size 1.27 1.27)) hide))
  (property "Datasheet" "~" (id 3) (at 196.85 76.2 0) (effects (font (size 1.27 1.27)) hide))
  (property "jlc-part-type" "B+" (id 4) (at 196.85 76.2 0) (effects (font (size 1.27 1.27)) hide))
  (property "lcsc#" "C25900" (id 5) (at 196.85 76.2 0) (effects (font (size 1.27 1.27)) hide)) (pin "1") (pin "2"))

 (symbol (lib_id "Device:C") (at 78.74 107.95 0) (unit 1) (in_bom yes) (on_board yes)
  (property "Reference" "C303" (id 0) (at 72.39 105.41 0) (effects (font (size 1.27 1.27)) (justify left)))
  (property "Value" "10p" (id 1) (at 73.66 110.49 0) (effects (font (size 1.27 1.27)) (justify left)))
  (property "Footprint" "Capacitor_SMD:C_0402_1005Metric_Pad0.74x0.62mm_HandSolder" (id 2) (at 79.7052 111.76 0) (effects (font (size 1.27 1.27)) hide))
  (property "Datasheet" "~" (id 3) (at 78.74 107.95 0) (effects (font (size 1.27 1.27)) hide))
  (property "jlc-part-type" "B+" (id 4) (at 78.74 107.95 0) (effects (font (size 1.27 1.27)) hide))
  (property "lcsc#" "C32949" (id 5) (at 78.74 107.95 0) (effects (font (size 1.27 1.27)) hide)) (pin "1") (pin "2"))

 (symbol (lib_id "Device:C") (at 124.46 58.42 0) (unit 1) (in_bom yes) (on_board yes)
  (property "Reference" "C305" (id 0) (at 123.19 55.88 90) (effects (font (size 1.27 1.27)) (justify left)))
  (property "Value" "22u/25v" (id 1) (at 123.19 68.58 90) (effects (font (size 1.27 1.27)) (justify left)))
  (property "Footprint" "Capacitor_SMD:C_0805_2012Metric_Pad1.18x1.45mm_HandSolder" (id 2) (at 125.4252 62.23 0) (effects (font (size 1.27 1.27)) hide))
  (property "Datasheet" "~" (id 3) (at 124.46 58.42 0) (effects (font (size 1.27 1.27)) hide))
  (property "jlc-part-type" "B+" (id 4) (at 124.46 58.42 0) (effects (font (size 1.27 1.27)) hide))
  (property "lcsc#" "C45783" (id 5) (at 124.46 58.42 0) (effects (font (size 1.27 1.27)) hide)) (pin "1") (pin "2"))

 (symbol (lib_id "-local:esp32-C3FH4X") (at 135.89 71.12 0) (unit 1) (in_bom yes) (on_board yes)
  (property "Reference" "U301" (id 0) (at 165.1 121.92 0) (effects (font (size 1.27 1.27)) (justify left)))
  (property "Value" "esp32-C3FH4X" (id 1) (at 147.32 87.63 0) (effects (font (size 1.27 1.27) bold) (justify left)))
  (property "Footprint" "-local:QFN-32-1EP_5x5mm_P0.5mm_EP3.65x3.65mm" (id 2) (at 171.45 68.58 0) (effects (font (size 1.27 1.27)) hide))
  (property "Datasheet" "https://www.espressif.com/sites/default/files/documentation/esp32-c3_datasheet_en.pdf" (id 3) (at 171.45 68.58 0) (effects (font (size 1.27 1.27)) hide))
  (property "jlc-part-type" "E+" (id 4) (at 135.89 71.12 0) (effects (font (size 1.27 1.27)) hide))
  (property "lcsc#" "C2858491" (id 5) (at 135.89 71.12 0) (effects (font (size 1.27 1.27)) hide)) (pin "1") (pin "10") (pin "11") (pin "12") (pin "13") (pin "14") (pin "15") (pin "16") (pin "17") (pin "18") (pin "19") (pin "2") (pin "20") (pin "21") (pin "22") (pin "23") (pin "24") (pin "25") (pin "26") (pin "27") (pin "28") (pin "29") (pin "3") (pin "30") (pin "31") (pin "32") (pin "33") (pin "4") (pin "5") (pin "6") (pin "7") (pin "8") (pin "9"))

 (symbol (lib_id "Device:Crystal_GND24") (at 85.09 104.14 0) (unit 1) (in_bom yes) (on_board yes)
  (property "Reference" "Y301" (id 0) (at 74.93 101.6 0))
  (property "Value" "40MHz" (id 1) (at 92.71 101.6 0))
  (property "Footprint" "-local:Crystal_SMD_2016-4Pin_2.0x1.6mm" (id 2) (at 85.09 104.14 0) (effects (font (size 1.27 1.27)) hide))
  (property "Datasheet" "https://www.lcsc.com/datasheet/C20885029.pdf" (id 3) (at 85.09 104.14 0) (effects (font (size 1.27 1.27)) hide))
  (property "jlc-part-type" "E+" (id 4) (at 85.09 104.14 0) (effects (font (size 1.27 1.27)) hide))
  (property "lcsc#" "C20885029" (id 5) (at 85.09 104.14 0) (effects (font (size 1.27 1.27)) hide)) (pin "1") (pin "2") (pin "3") (pin "4")))
